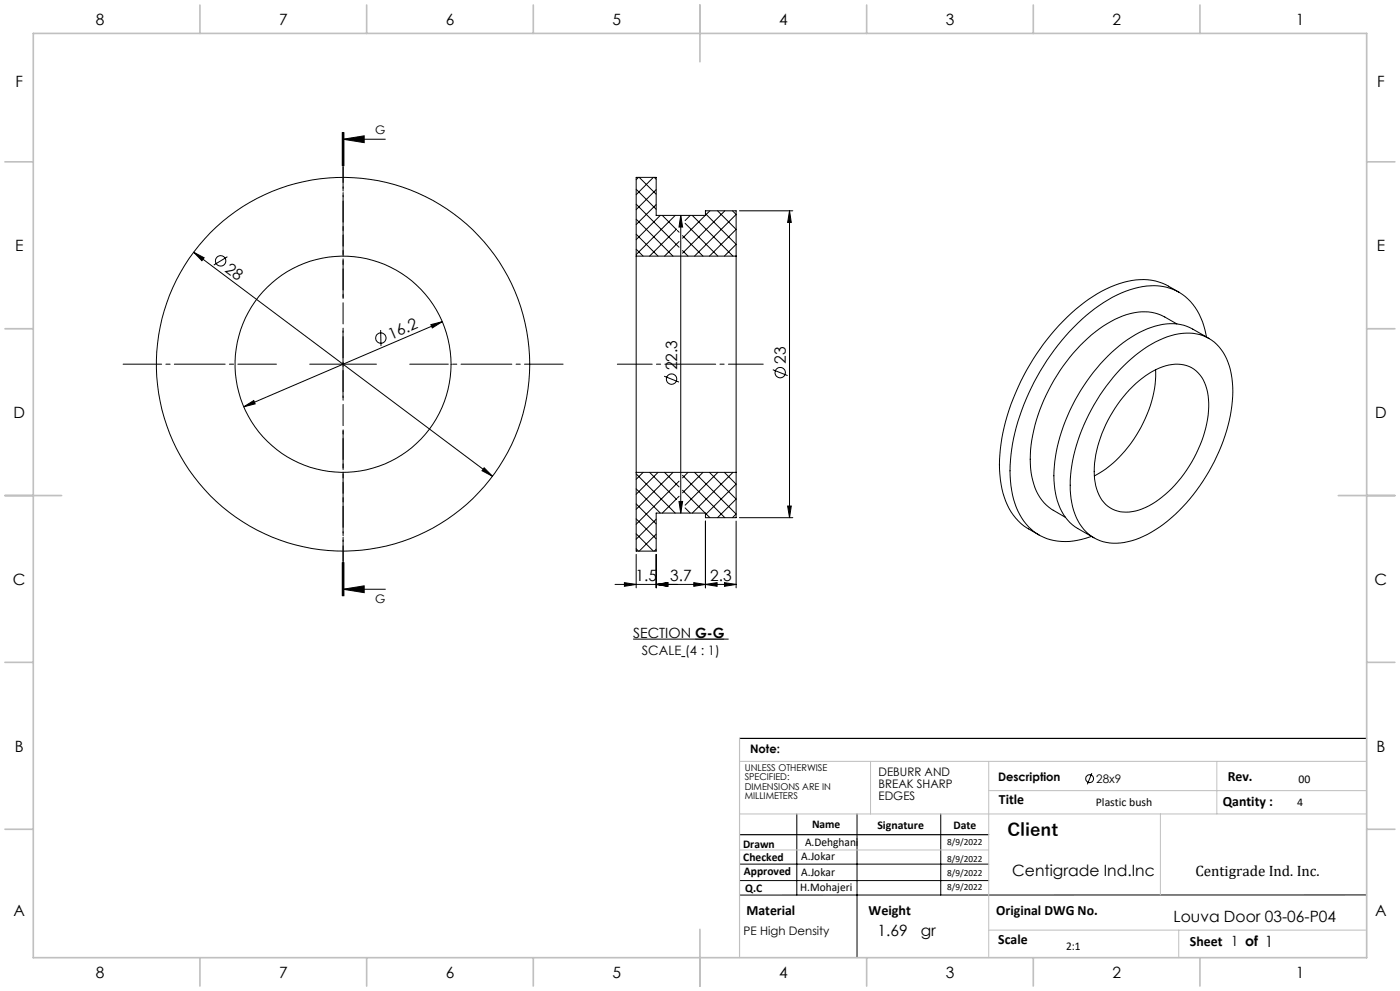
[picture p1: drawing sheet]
<svg xmlns="http://www.w3.org/2000/svg" width="420mm" height="297mm" viewBox="0 0 420 297" stroke-linecap="round" stroke-linejoin="round" font-family="sans-serif">
<g fill="none" stroke="#000" stroke-width=".3">
<path d="M102.7 39.7v10M102.9 39.7v10M103.2 39.7v10M102.9 41.7h12.7M102.9 41.7l6.4-1v2.1zM190.9 56.7l6 6M191.5 53.2l-.6 .7M191.8 53.2l5.1 5M196 53.2l-5.1 5.1M196.3 53.2l.6 .5M196.9 56.8l-6 6M58.1 75.6l3.1 1.7-.6 .8z"/>
<path d="M58.1 75.6l89.6 67.1M68.2 76.9l-4.1 2.5M190.9 76.8v64.8M190.9 76.8v-23.6h5.9v11.4h14.8v-1.4h9.2v13.6M190.9 76.8h29.9M190.9 74.7l2 2.1M190.9 70.2l6.5 6.6M190.9 65.7l11 11.1M190.9 61.2l12.8 12.9M196.9 61.3l-6 6M198.1 64.6l-7.2 7.2M198.7 64.6l4.3 4.2"/>
<path d="M202.6 64.6l-11.7 11.7M203 68.7l-8.1 8.1M203.2 69.1l.5 .5M203.7 72.4l-4.3 4.4M204.2 64.6l.6 3.4h-1.1zM204.2 64.6v89.2M204.8 70.6l6.1 6.2M204.8 75.1l1.6 1.7M205.5 66.9l9.9 9.9M207.1 64.6l-1.6 1.5M207.7 64.6l12.2 12.2M211.6 64.6l-6.8 6.8"/>
<path d="M211.6 64l9.2 9.2-3.5 3.6M213 63.2l-1.4 1.3M215.3 63.2l5.5 5.6-8 8M217.5 63.2l-12.7 12.7M219.7 63.2l1.1 1.1-12.4 12.5M220.8 76.8v64.8M221.8 63.2h16M236.9 63.2v91.9M236.9 63.2l.5 3.5h-1.1zM102.9 99.2v20M114.2 98.9l.1 4.8M129.3 97.3l3.4-.9-3 1.9z"/>
<path d="M132.7 96.4l-59.6 25.5M353.1 97.1l-3.7-2.1a15.1 15.1 0 0 0-13.7 .2 46.1 46.1 0 0 0-20.3 20.2 44.7 44.7 0 0 0-6.1 26.1 15 15 0 0 0 6.7 11.4l3.6 2.1M353.7 87.6a19.8 19.8 0 0 0-8.2-3.6 26.1 26.1 0 0 0-17.6 4.9 66.6 66.6 0 0 0-25.7 35.6 41.5 41.5 0 0 0-.9 24.5 16.7 16.7 0 0 0 7.2 9.5l3.2 1.8M92.9 109.1h20M199.2 112.7l4.5 1.8M231.8 110.8l4.5 1.8M336.1 110.7a33.5 33.5 0 0 1 17.6-10.7 12.8 12.8 0 0 1 15.1 9.7 37.5 37.5 0 0 1-2.4 24 53.2 53.2 0 0 1-21 25.8 18.5 18.5 0 0 1-15.4 2.5 14.2 14.2 0 0 1-8.5-11.4 43.1 43.1 0 0 1 5.1-26.3 58.5 58.5 0 0 1 9.5-13.6zM339.8 115.9a20.1 20.1 0 0 1 13.6-6.8 9 9 0 0 1 8.6 7.5 29.5 29.5 0 0 1-3.8 20.6 33.2 33.2 0 0 1-15.5 15.3 10.2 10.2 0 0 1-11-1.3 14.8 14.8 0 0 1-3.3-12.4 39.2 39.2 0 0 1 11.4-22.9zM346.7 110.8a36.9 36.9 0 0 1-10.1 25.3 28.9 28.9 0 0 1-8.3 6.5M361.9 101a18.1 18.1 0 0 0-9-13.8 19.6 19.6 0 0 0-16.6 .6 55.4 55.4 0 0 0-23.2 21.8 60.5 60.5 0 0 0-10.1 33 21.9 21.9 0 0 0 6.4 16.1 16.5 16.5 0 0 0 16.4 2.6l1.6-.5M362.7 101.4l-4.9-2.8a15.9 15.9 0 0 0-14.8 .5 48.1 48.1 0 0 0-20.5 20.9 45.6 45.6 0 0 0-6.1 26.6 15.6 15.6 0 0 0 6.9 11.8l4.9 2.8M73.1 121.9l3-1.9 .5 1z"/>
<path d="M145.2 140.2l2.5 2.5-3.1-1.6zM190.9 141.6v23.6h5.9v-11.4h14.8v1.3h9.2v-13.5M190.9 141.6h29.9M190.9 160l5.1 5.2M190.9 155.5l6 6M190.9 151l6 6M190.9 146.5l7.2 7.3M190.9 142l11.7 11.8M192.9 141.6l-2 2M194.9 141.6l8.1 8M196.9 155.6l-6 6M197.4 141.6l-6.5 6.5"/>
<path d="M199.4 141.6l4.3 4.3M201.9 141.6l-11 11M203 149.5l-4.3 4.3M203.7 150.3h1.1l-.6 3.5zM203.7 144.2l-12.8 12.9M203.7 148.7l-.5 .6M204.8 142.4l12.7 12.7M204.8 146.9l6.8 6.9M205.5 152.2l1.6 1.6M206.4 141.6l-1.6 1.6M208.4 141.6l12.4 12.5-1.1 1M210.9 141.6l-6.1 6.1"/>
<path d="M211.6 156.2v20M211.6 153.8l1.4 1.3M212.8 141.6l8 8-5.5 5.5M215.4 141.6l-9.9 9.8M217.3 141.6l3.5 3.5-9.2 9.2M219.9 141.6l-12.2 12.2M220.8 156.2v20M221.8 155.1h16M236.3 151.7h1.1l-.5 3.4zM102.7 168.6v10M102.9 176.6h12.7M102.9 176.6l6.4-1v2z"/>
<path d="M102.9 168.6v10M103.2 168.6v10zM184.5 175.2h36.3M187.3 174.6l3.6 .6-3.6 .5zM190.9 166.2v10M190.9 164.5l.6 .7M196.8 175.2l3.5-.6v1.1zM196.8 166.2v10M196.9 160.1l-5.1 5.1M196.9 164.6l-.6 .6M208.1 174.6l3.5 .6-3.5 .5zM211.6 175.2l3.5-.6v1.1z"/>
<path d="M217.3 174.6l3.5 .6-3.5 .5zM189.9 191.5h18.6M204.4 196.8h1.2M217.4 191.5h1.2M327.6 231.7l-1.4 3.4M221.9 259h74.7M239 243.9v24.3M257.1 243.9v43.1M282.2 243.9v24.3M221.9 263.9h74.7M410 268.2h-188.1"/>
<circle cx="66.2" cy="78.2" r="1.56"/>
<circle cx="102.9" cy="109.2" r="32.4"/>
<circle cx="102.9" cy="109.2" r="56"/>
<circle cx="114.2" cy="101.3" r="1.55"/>
<circle cx="201.5" cy="113.6" r="1.55"/>
<circle cx="234.1" cy="111.7" r="1.55"/>
<circle cx="326.9" cy="233.4" r="1.18"/>
</g>
<path d="M208.5 191.5h8.9" fill="none" stroke="#000" stroke-width=".4"/>
<path d="M102.9 89.1v-46M82.9 109.1h-46M122.9 109.1h46M102.9 129.1v46" fill="none" stroke="#000" stroke-width=".3" stroke-dasharray="15.2 1.3 1.3 1.3" stroke-dashoffset="3.7"/>
<path d="M229 109.1h-43.8" fill="none" stroke="#000" stroke-width=".3" stroke-dasharray="15.2 1.3 1.3 1.3" stroke-dashoffset="4.8"/>
<path d="M102.9 39.7v138.9" fill="none" stroke="#000" stroke-width=".3" stroke-dasharray="6.3 1.3 1.3 1.3" stroke-dashoffset="-.2"/>
<path d="M221.9 221.3h188.1M221.9 250.2h74.7" fill="none" stroke="#000" stroke-width=".35"/>
<path d="M221.9 228.2h188.1M261.2 228.2v15.7M296.6 228.2v58.8M296.6 237h113.4M365.1 228.2v15.7M221.9 243.9h188.1M221.9 254.7h74.7M348.1 243.9v24.3M296.6 278.8h113.4M353.6 278.8v8.2" fill="none" stroke="#c0c0c0" stroke-width=".3"/>
<path d="M221.9 221.3v65.7" fill="none" stroke="#c0c0c0" stroke-width=".35"/>
<g fill="none" stroke="#c0c0c0" stroke-width=".5">
<path d="M10 10h400v277h-400zM60 1.5v8.5M110 1.5v8.5M160 1.5v8.5M210 1.5v17M260 1.5v8.5M310 1.5v8.5M360 1.5v8.5M1.5 48.5h8.5M410 48.5h8.5M1.5 98.5h8.5M410 98.5h8.5"/>
<path d="M1.5 148.5h17M401.5 148.5h17M1.5 198.5h8.5M410 198.5h8.5M1.5 248.5h8.5M410 248.5h8.5M210 278.5v17M60 287v8.5M110 287v8.5M160 287v8.5M260 287v8.5M310 287v8.5"/>
<path d="M360 287v8.5"/>
</g>
<g fill="#000">
<path d="M102.9 41.7l6.4-1v2.1zM102.9 176.6l6.4-1v2z"/>
<path d="M204.2 64.6l.6 3.4h-1.1zM203.7 150.3h1.1l-.6 3.5z"/>
<path d="M73.1 121.9l3.5-.9-.5-1zM129.3 97.3l.4 1 3-1.9z"/>
<path d="M145.2 140.2l-.6 .9 3.1 1.6zM58.1 75.6l2.5 2.5 .6-.8z"/>
<path d="M236.3 151.7h1.1l-.5 3.4zM236.9 63.2l.5 3.5h-1.1z"/>
<path d="M187.3 174.6l3.6 .6-3.6 .5zM196.8 175.2l3.5-.6v1.1zM196.8 175.2l3.5-.6v1.1zM208.1 174.6l3.5 .6-3.5 .5zM211.6 175.2l3.5-.6v1.1zM217.3 174.6l3.5 .6-3.5 .5z"/>
</g>
<text font-size="5.3" x="302.2" y="250.7">Client</text>
<g font-size="4.7">
<text x="28.7" y="7.6">8</text>
<text x="83.7" y="7.6">7</text>
<text x="133.7" y="7.6">6</text>
<text x="183.7" y="7.6">5</text>
<text x="233.7" y="7.6">4</text>
<text x="283.7" y="7.6">3</text>
<text x="333.7" y="7.6">2</text>
<text x="388.7" y="7.6">1</text>
<text x="4.6" y="26.1">F</text>
<text x="413.1" y="26.1">F</text>
<text x="4.5" y="75.3">E</text>
<text x="413" y="75.3">E</text>
<text x="67.2" y="81.1" transform="rotate(37 67.2 81.1)">28</text>
<text x="117.3" y="101.9" transform="rotate(-23 117.3 101.9)">16.2</text>
<text x="203.2" y="111" transform="rotate(-90 203.2 111)">22.3</text>
<text x="235.8" y="109.1" transform="rotate(-90 235.8 109.1)">23</text>
<text x="4" y="125.3">D</text>
<text x="412.5" y="125.3">D</text>
<text x="3.9" y="175.3">C</text>
<text x="190.6" y="174.1">1.5</text>
<text x="201" y="174.1">3.7</text>
<text x="213" y="174.1">2.3</text>
<text x="412.4" y="175.3">C</text>
<text x="4.4" y="225.3">B</text>
<text x="412.9" y="225.3">B</text>
<text x="303.7" y="262.6">Centigrade Ind.Inc</text>
<text x="4" y="274.6">A</text>
<text x="412.5" y="274.6">A</text>
<text x="263.3" y="280.5">1.69</text>
<text x="276.2" y="280.5">gr</text>
<text x="352.1" y="276.4">Louva Door 03-06-P04</text>
<text x="28.7" y="293.1">8</text>
<text x="83.7" y="293.1">7</text>
<text x="133.7" y="293.1">6</text>
<text x="183.7" y="293.1">5</text>
<text x="233.7" y="293.1">4</text>
<text x="283.7" y="293.1">3</text>
<text x="333.7" y="293.1">2</text>
<text x="388.7" y="293.1">1</text>
</g>
<text font-size="4.5" x="358.6" y="262.6">Centigrade Ind. Inc.</text>
<g font-size="4.2">
<text x="189.9" y="191.1">SECTION G-G</text>
<text x="368.3" y="234.1">Rev.</text>
<text x="299.7" y="240.9">Title</text>
<text x="366.8" y="241.6">Qantity :</text>
<text x="223.9" y="274.2">Material</text>
<text x="260.6" y="274.2">Weight</text>
<text x="298.9" y="274.2">Original DWG No.</text>
<text x="299.5" y="282.8">Scale</text>
<text x="357" y="283.6">Sheet 1 of 1</text>
</g>
<text font-size="3.9" x="192.6" y="196.3">SCALE (4 : 1)</text>
<g font-size="3.5">
<text x="112.6" y="40.1">G</text>
<text x="112.6" y="180.8">G</text>
<text x="225" y="225.7">Note:</text>
<text x="263.6" y="232.6">DEBURR AND</text>
<text x="263.6" y="236.1">BREAK SHARP</text>
<text x="263.6" y="239.7">EDGES</text>
<text x="299.4" y="234.1">Description</text>
<text x="328.9" y="234.7">28x9</text>
<text x="389.6" y="234.7">00</text>
<text x="328.8" y="241.6">Plastic bush</text>
<text x="389.2" y="241.6">4</text>
<text x="243.6" y="248.1">Name</text>
<text x="263.2" y="248.5">Signature</text>
<text x="286" y="248.5">Date</text>
<text x="222.9" y="254">Drawn</text>
<text x="240.4" y="257.8">A.Jokar</text>
<text x="241.5" y="253.6">A.Dehghani</text>
<text x="223" y="258.1">Checked</text>
<text x="223.2" y="262.1">Approved</text>
<text x="240.4" y="262.4">A.Jokar</text>
<text x="223.6" y="267.4">Q.C</text>
<text x="240.1" y="267.1">H.Mohajeri</text>
<text x="223.1" y="280.2">PE High Density</text>
<text x="319.8" y="284.6">2:1</text>
</g>
<g font-size="2.8">
<text x="223.4" y="231">UNLESS OTHERWISE</text>
<text x="223.4" y="233.8">SPECIFIED:</text>
<text x="223.4" y="236.7">DIMENSIONS ARE IN</text>
<text x="223.4" y="239.5">MILLIMETERS</text>
<text x="284.2" y="253.2">8/9/2022</text>
<text x="284.2" y="258.4">8/9/2022</text>
<text x="284.2" y="262.7">8/9/2022</text>
<text x="284.2" y="266.6">8/9/2022</text>
</g>
</svg>
